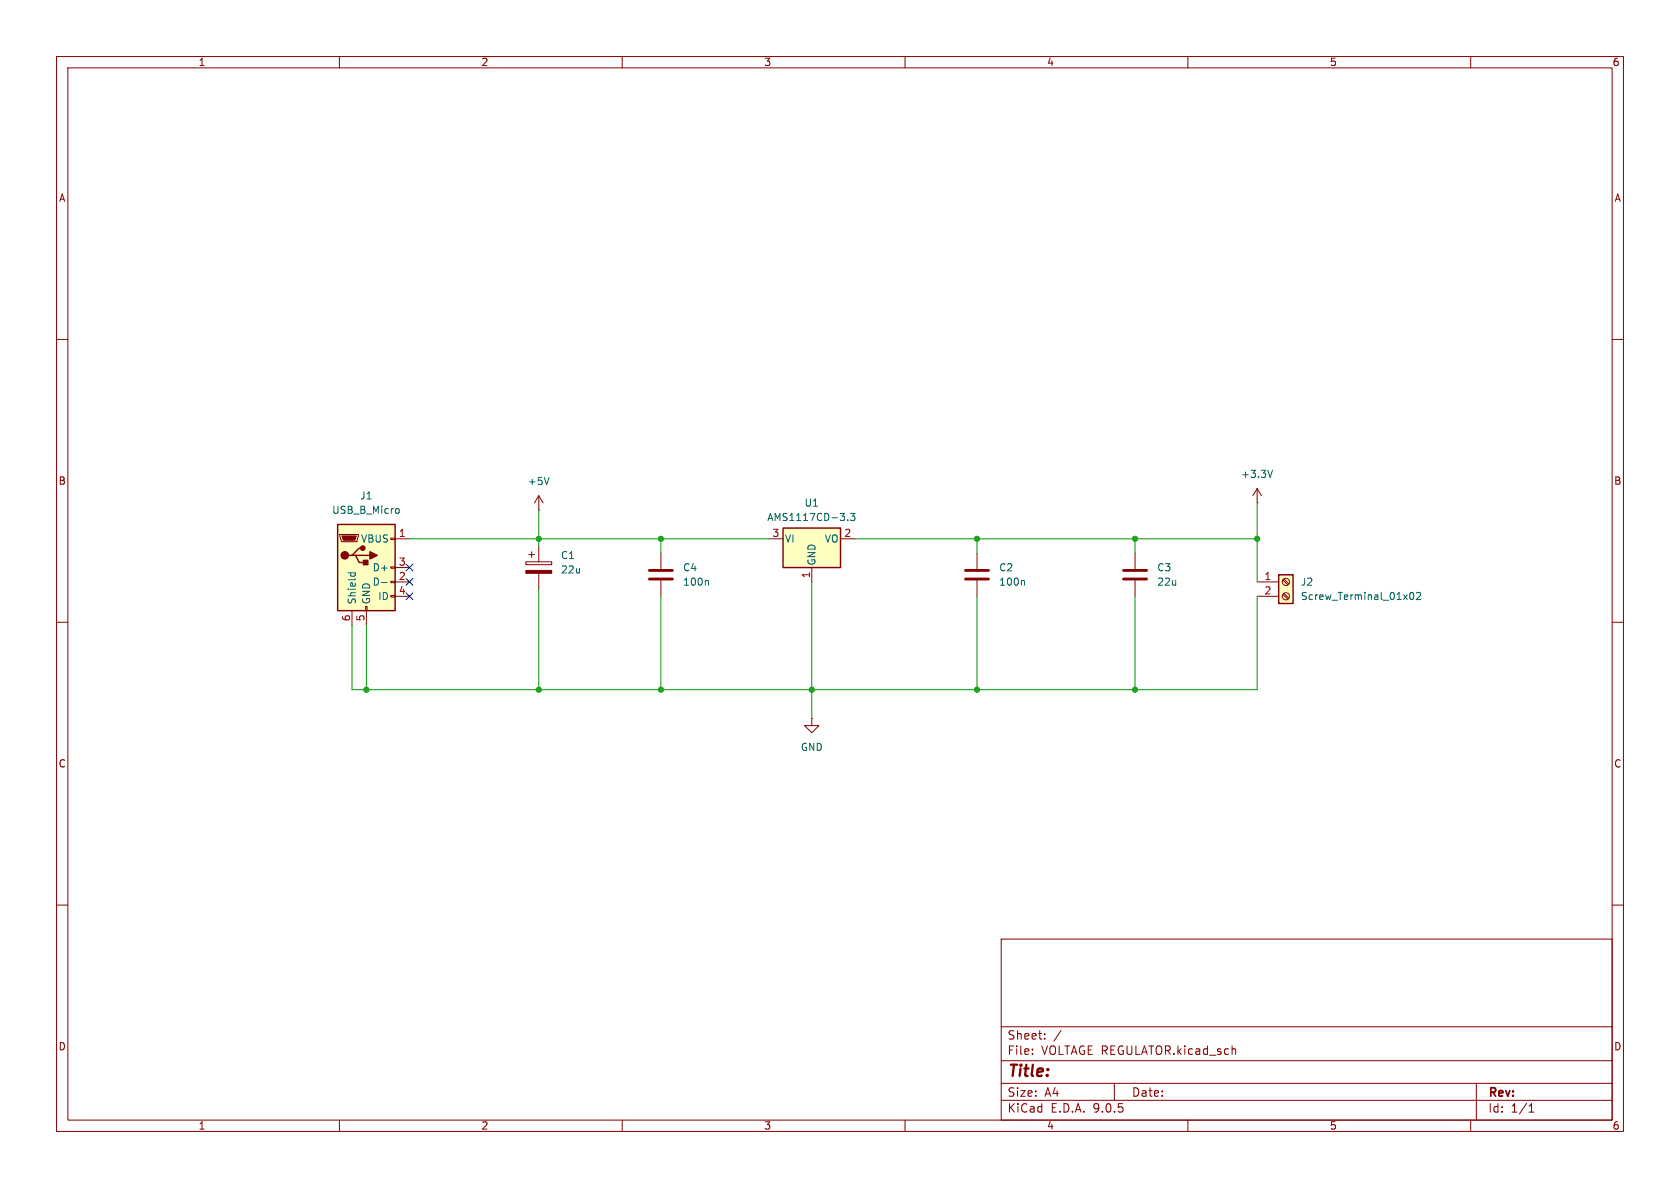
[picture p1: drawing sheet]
<svg xmlns="http://www.w3.org/2000/svg" width="297mm" height="210mm" viewBox="0 0 297 210" stroke-linecap="round" stroke-linejoin="round" font-family="sans-serif">
<g fill="none" stroke="#840000" stroke-width=".18">
<path d="M10 10h277v190h-277zM12 12h273v186h-273zM60 10v2M110 10v2M160 10v2M210 10v2M260 10v2M10 60h2M285 60h2M10 110h2M285 110h2M10 160h2"/>
<path d="M177 166h108v32h-108zM285 160h2M60 198v2M110 198v2M160 198v2M177 194.5h108M177 191.5h108M177 187.5h108M177 181.5h108M182.5 186.3v.1M182.5 185.5v.1M184.7 183.6v.1"/>
<path d="M184.7 182.8v.1M187.6 182.1l-1.3 2M197 191.5v3M210 198v2M218 185.4l.4 .1 .1 .1v.8M260 198v2M261 191.5v6.5M270.3 196.6h.9M270.3 195.5l.4-.4v1.5"/>
</g>
<path d="M138.4 93.3h10.2v7h-10.2z" fill="#ffffc2"/>
<path d="M138.4 93.3h10.2v7h-10.2z" fill="none" stroke="#840000" stroke-width=".25"/>
<g fill="none" stroke="#840000" stroke-width=".18">
<path d="M95.2 90.2h.1M95.2 87.6l-.7 1.3M95.2 87.6l.8 1.3M95.2 87.6v2.6M116.8 97.8v2.8M135.9 95.3h2.5M148.6 95.3h2.5M172.7 97.8v2.8M200.7 97.8v2.8M222.2 88.9h.1M222.2 86.4l-.7 1.2M222.2 86.4l.8 1.2"/>
<path d="M222.2 86.4v2.5M116.8 102.6v2.8M143.5 100.3v2.6M172.7 102.6v2.8M200.7 102.6v2.8M143.5 127v1.3h1.3l-1.3 1.2-1.3-1.2h1.3M143.5 127h.1"/>
</g>
<path d="M97.1 84.4l-.5 1.3M149.9 91.9v.1M150.3 90.7h.8l-.4 .5 .4 .2v.5l-.2 .1-.6-.1M225 83.1l-.5 1.3M125.1 102.6l.1 .2v.6M180.9 102.6l.2 .2v.6" fill="none" stroke="#006464" stroke-width=".18"/>
<path d="M114.8 100.8h4.1M114.8 102.4h4.1M170.7 100.8h4.1M170.7 102.4h4.1M198.6 100.8h4.1M198.6 102.4h4.1" fill="none" stroke="#840000" stroke-width=".51"/>
<path d="M59.7 92.7h10.1v15.3h-10.1z" fill="#ffffc2"/>
<path d="M59.7 92.7h10.1v15.3h-10.1zM62.2 98.2h.7l.6 1.2h1.3M62.9 98.2h2.5M64.1 96.9h-.6l-1.3 1.3h-.6" fill="none" stroke="#840000" stroke-width=".25"/>
<g fill="none" stroke="#840000" stroke-width=".18">
<path d="M60.1 94.5h3.3v.2l-.3 1.1h-2.8zM69.1 95.1h.7v.3h-.7zM69.8 95.3h2.6M93 99.3h4.5v.5h-4.5zM93.5 98h1M94 97.5v1.1M95.2 96.5v2.8M62.2 108v2.5M64.6 107.2h.3v.8h-.3zM64.8 108v2.5M69.1 100.2h.7v.3h-.7zM69.1 102.7h.7v.3h-.7z"/>
<path d="M69.1 105.3h.7v.2h-.7zM69.8 100.3h2.6M69.8 102.9h2.6M69.8 105.4h2.6M95.2 101.3v2.8"/>
</g>
<g fill="#840000" stroke="#840000" stroke-width=".18">
<path d="M60.5 94.7h2.5l-.3 .8h-2z"/>
<path d="M93 100.8h4.5v.5h-4.5z"/>
</g>
<g fill="#840000" stroke="#840000" stroke-width=".25">
<path d="M64.3 99.1h.7v.7h-.7z"/>
<path d="M65.4 97.5l1.3 .7-1.3 .6z"/>
<circle cx="61" cy="98.2" r=".63"/>
<circle cx="64.1" cy="96.9" r=".38"/>
</g>
<path d="M70.2 89.9l.3 .1 .1 .1-.1 .5-.3 .1M61.5 101.3h1.3M62 101.3v.3M62.7 101.3l.1 .3M67.5 103h.9" fill="none" stroke="#006464" stroke-width=".18"/>
<path d="M226.1 101.6h2.5v5.1h-2.5z" fill="#ffffc2"/>
<path d="M226.1 101.6h2.5v5.1h-2.5z" fill="none" stroke="#840000" stroke-width=".25"/>
<g fill="none" stroke="#840000" stroke-width=".18">
<path d="M222.2 102.9h3.9M222.2 105.4h3.9M226.8 102.5l.9 .9M226.8 105.1l.9 .8M227 102.4l.8 .8M227 104.9l.8 .8"/>
<circle cx="227.3" cy="105.4" r=".63"/>
<circle cx="227.3" cy="102.9" r=".63"/>
</g>
<path d="M249.3 104.8l.2-.1a.68 .68 0 0 1 .5 .7 .68 .68 0 0 1-.5 .6l-.2-.1-.1-.4zM250.4 104.8l.5-.1 .2 .4-.7 .9h.7" fill="none" stroke="#006464" stroke-width=".18"/>
<g fill="none" stroke="#009600" stroke-width=".18">
<path d="M72.4 95.3h63.5M95.2 90.2v6.3M116.8 95.3v2.5M151.1 95.3h71.1M172.7 95.3v2.5M200.7 95.3v2.5M222.2 88.9v14M64.8 110.5v11.4M95.2 104.1v17.8M116.8 105.4v16.5M143.5 102.9v24.1M172.7 105.4v16.5"/>
<path d="M200.7 105.4v16.5M222.2 105.4v16.5h-160v-11.4"/>
</g>
<path d="M71.8 99.7l1.2 1.2M73 99.7l-1.2 1.2M71.8 102.3l1.2 1.2M71.8 104.8l1.2 1.2M73 102.3l-1.2 1.2M73 104.8l-1.2 1.2" fill="none" stroke="#000084" stroke-width=".18"/>
<g fill="#009600" stroke="#009600" stroke-width=".18">
<circle cx="95.2" cy="121.9" r=".46"/>
<circle cx="116.8" cy="121.9" r=".46"/>
<circle cx="95.2" cy="95.3" r=".46"/>
<circle cx="116.8" cy="95.3" r=".46"/>
<circle cx="64.8" cy="121.9" r=".46"/>
<circle cx="200.7" cy="95.3" r=".46"/>
<circle cx="172.7" cy="95.3" r=".46"/>
<circle cx="172.7" cy="121.9" r=".46"/>
<circle cx="200.7" cy="121.9" r=".46"/>
<circle cx="143.5" cy="121.9" r=".46"/>
<circle cx="222.2" cy="95.3" r=".46"/>
</g>
<text font-size="2.8" fill="#840000" x="178" y="190.9">Title:</text>
<g font-size="2.1" fill="#840000">
<text x="178" y="184">Sheet:</text>
<text x="178" y="186.7">File:</text>
<text x="184.1" y="186.7">VOLTAGE REGULATOR.kicad_sch</text>
<text x="178" y="196.9">KiCad</text>
<text x="178" y="194.1">Size:</text>
<text x="184.7" y="194.1">A4</text>
<text x="185.7" y="196.9">E.D.A.</text>
<text x="193.3" y="196.9">9.0.5</text>
<text x="200" y="194.1">Date:</text>
<text x="263" y="194.3">Rev:</text>
<text x="263" y="196.9">Id:</text>
<text x="267.1" y="196.9">1/1</text>
</g>
<g font-size="1.8" fill="#840000">
<text x="35" y="11.9">1</text>
<text x="85" y="11.9">2</text>
<text x="135" y="11.9">3</text>
<text x="185" y="11.9">4</text>
<text x="235" y="11.9">5</text>
<text x="285" y="11.9">6</text>
<text x="10.3" y="35.9">A</text>
<text x="285.3" y="35.9">A</text>
<text x="10.3" y="85.9">B</text>
<text x="285.3" y="85.9">B</text>
<text x="10.3" y="135.9">C</text>
<text x="285.3" y="135.9">C</text>
<text x="10.3" y="185.9">D</text>
<text x="285.3" y="185.9">D</text>
<text x="35" y="199.9">1</text>
<text x="85" y="199.9">2</text>
<text x="135" y="199.9">3</text>
<text x="185" y="199.9">4</text>
<text x="235" y="199.9">5</text>
<text x="285" y="199.9">6</text>
</g>
<g font-size="1.8" fill="#006464">
<text x="63.6" y="88.5">J1</text>
<text x="93.2" y="86">+5V</text>
<text x="142.1" y="89.8">U1</text>
<text x="219.3" y="84.7">+3.3V</text>
<text x="58.6" y="91">USB_B_Micro</text>
<text x="135.5" y="92.3">AMS1117CD-3.3</text>
<text x="63.7" y="96.1">VBUS</text>
<text x="65.8" y="101.2">D+</text>
<text x="99.1" y="99">C1</text>
<text x="99.1" y="101.6">22u</text>
<text x="120.7" y="101.2">C4</text>
<text x="138.7" y="96.1">VI</text>
<text x="144.4" y="100.1" transform="rotate(-90 144.4 100.1)">GND</text>
<text x="145.7" y="96.1">VO</text>
<text x="176.5" y="101.2">C2</text>
<text x="204.5" y="101.2">C3</text>
<text x="63.1" y="106.9" transform="rotate(-90 63.1 106.9)">Shield</text>
<text x="65.6" y="106.9" transform="rotate(-90 65.6 106.9)">GND</text>
<text x="65.8" y="103.7">D-</text>
<text x="66.8" y="106.3">ID</text>
<text x="120.7" y="103.7">100n</text>
<text x="176.5" y="103.7">100n</text>
<text x="204.5" y="103.7">22u</text>
<text x="229.9" y="103.7">J2</text>
<text x="229.9" y="106.3">Screw_Terminal_01x02</text>
<text x="141.5" y="132.9">GND</text>
</g>
<g font-size="1.8" fill="#a90000">
<text x="70.4" y="95">1</text>
<text x="136.5" y="95">3</text>
<text x="149.2" y="95">2</text>
<text x="70.4" y="100.1">3</text>
<text x="70.4" y="102.6">2</text>
<text x="70.4" y="105.2">4</text>
<text x="143.3" y="102.3" transform="rotate(-90 143.3 102.3)">1</text>
<text x="223.4" y="102.6">1</text>
<text x="223.4" y="105.2">2</text>
<text x="62" y="109.9" transform="rotate(-90 62 109.9)">6</text>
<text x="64.5" y="109.9" transform="rotate(-90 64.5 109.9)">5</text>
</g>
</svg>
